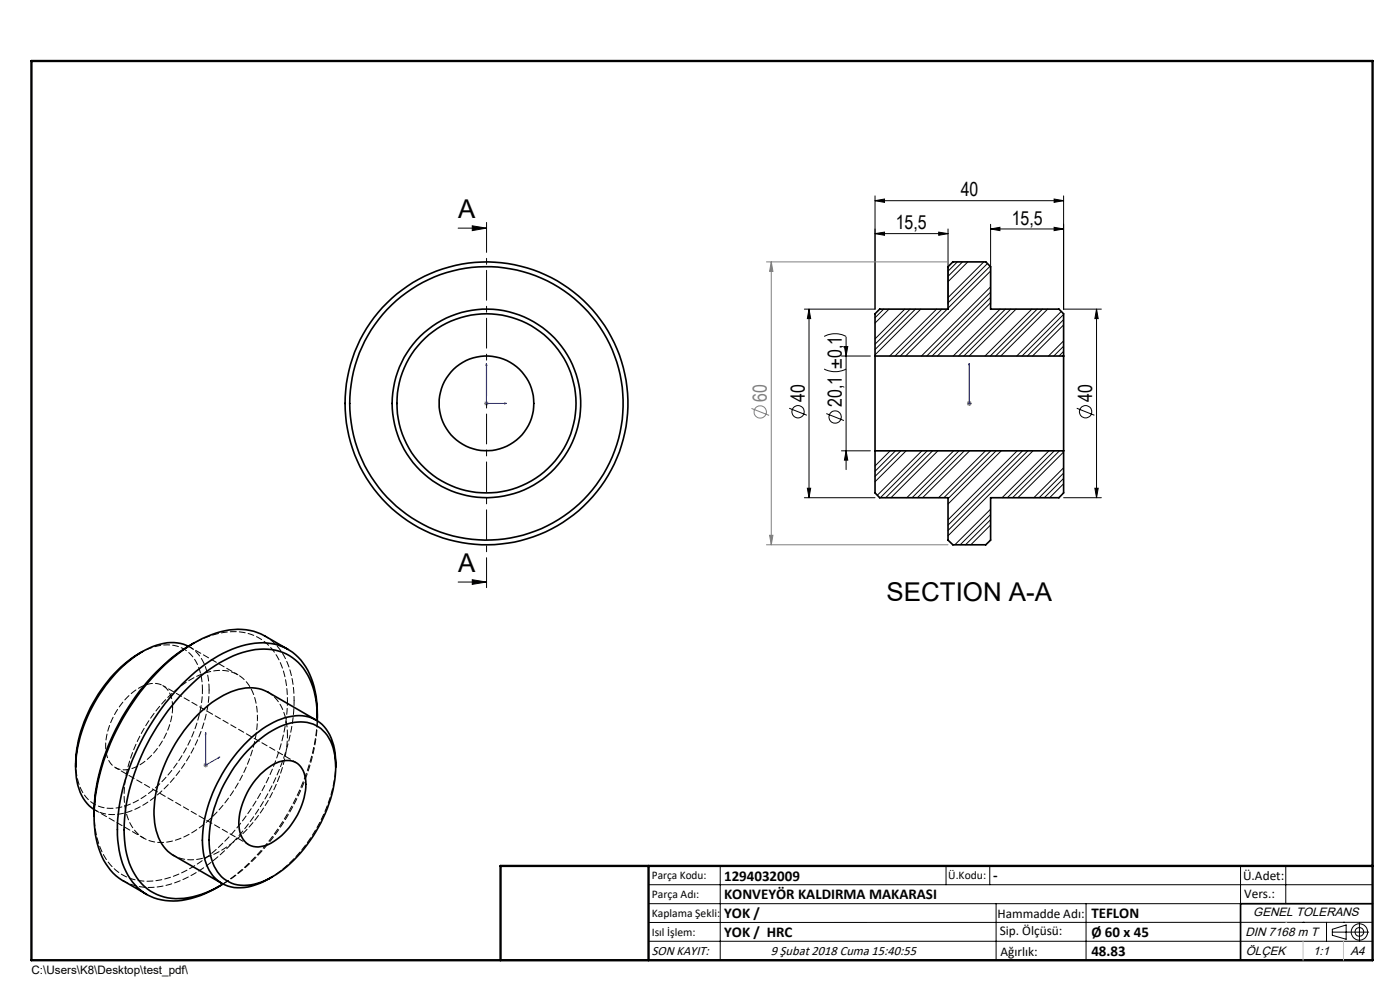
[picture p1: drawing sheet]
<svg xmlns="http://www.w3.org/2000/svg" width="297mm" height="210mm" viewBox="0 0 297 210" stroke-linecap="round" stroke-linejoin="round" font-family="sans-serif">
<g fill="none" stroke="#000" stroke-width=".21">
<path d="M97.2 48.4h6M100.2 47.9l3 .5-3 .5zM185.6 42.6l2-.4v.7zM185.6 49.6l2-.4v.7zM185.6 41.5v24.1h-15M185.6 42.6h40M185.6 49.6h15.5M199.1 49.2l2 .4-2 .3zM201.1 48.6v15.9M210.1 48.6l2-.4v.7zM210.1 47.6v16.9M210.1 48.6h15.5"/>
<path d="M223.6 42.2l2 .4-2 .3zM223.6 48.2l2 .4-2 .3zM225.6 41.5v24.1h8M171.6 65.6l.4 2h-.7zM171.6 65.6v40M174.8 78.3a5.1 5.1 0 0 0 4.7 0M174.8 71.4a5.1 5.1 0 0 1 4.7 0M178.5 75.5h6.1M179.1 73.5h.7l-.3 2zM179.5 71.5v28.1M232.6 65.6l.4 2h-.7zM232.6 65.6v40"/>
<path d="M167.4 86.6l3.8 1.5M175.3 87.7l3.7 1.5M178.5 95.6h6.1M179.5 95.6l.3 2h-.7zM228.4 86.6l3.8 1.5M170.6 105.6h15M171.3 103.6h.7l-.4 2zM225.6 105.6h8M232.3 103.6h.7l-.4 2zM97.2 123.5h6M100.2 123l3 .5-3 .5zM137.6 187.7h153.6"/>
<path d="M137.6 191.7h153.6M137.6 199.7h153.6M152.8 183.7v20M200.7 183.7v4M210 183.7v4M211.3 191.7v12M230.4 191.7v12M263.2 183.7v20M272.8 183.7v8M276.4 195.6h.1M281.4 195.6v4.1M282.6 197.7h7.8"/>
<path d="M282.6 197.1l3-.9v3l-3-.8zM285 195.6h.1M288.4 195.8v3.8M291.2 195.6l-153.6 .1"/>
<circle cx="169.3" cy="87.3" r="1.3"/>
<circle cx="177.2" cy="88.5" r="1.31"/>
<circle cx="230.3" cy="87.3" r="1.31"/>
<circle cx="288.4" cy="197.7" r="1.74"/>
<circle cx="288.4" cy="197.7" r=".93"/>
</g>
<g fill="none" stroke="#808080" stroke-width=".21">
<path d="M162.6 55.6h38.5M163.6 55.6v60M163.6 55.6l.4 2h-.7zM102.7 85.6h1M102.8 85.2l.7 .7M103.2 85.1v1M103.5 85.2l-.7 .7M159.4 86.6l3.8 1.5M205.1 85.6h1M205.3 85.2l.7 .7M205.6 85.1v1M206 85.2l-.7 .7"/>
<path d="M162.6 115.6h38.5M163.3 113.6h.7l-.4 2zM43.1 162.3h1M43.3 162l.7 .7M43.6 161.8v1M44 162l-.7 .7"/>
<circle cx="161.3" cy="87.4" r="1.31"/>
</g>
<path d="M103.2 77.1v8.5h4.3M103.2 77.1l.1 .4h-.2zM205.6 77.1v.4v-.4M205.6 77.1v8.5M107 85.5l.5 .1-.5 .1zM205.6 85.5v.2zM205.6 85.6h.1M43.6 155.4l.1 .3-.1 .1zM43.6 155.4v6.9l3-1.7M46.3 160.7l.3-.1-.3 .2z" fill="none" stroke="#00f" stroke-width=".21"/>
<path d="M103.2 46.4v79" fill="none" stroke="#000" stroke-width=".21" stroke-dasharray="6.3 1.3 1.3 1.3" stroke-dashoffset="-.8"/>
<path d="M291.2 191.7h-28v12M106.2 203.7h185" fill="none" stroke="#000" stroke-width=".35"/>
<path d="M6.7 12.9h284.5v190.8h-284.5zM137.6 183.7v20M291.2 183.7h-185v20" fill="none" stroke="#000" stroke-width=".5"/>
<path d="M272.8 195.6h.1M276.4 199.7v4M285 199.7v4" fill="none" stroke="#c0c0c0" stroke-width=".21"/>
<path d="M100.2 47.9l3 .5-3 .5zM100.2 123l3 .5-3 .5z" fill="#000"/>
<g fill="#00f">
<path d="M107 85.5l.5 .1-.5 .1zM103.2 77.1l.1 .4h-.2z"/>
<path d="M205.6 85.5v.2zM205.6 77.1v.4zM205.6 85.5v.2zM205.6 77.1v.4zM46.3 160.7l.3-.1-.3 .2zM43.6 155.4l.1 .3-.1 .1z"/>
</g>
<g fill="#000">
<path d="M199.1 49.2l2 .4-2 .3zM185.6 49.6l2-.4v.7z"/>
<path d="M223.6 42.2l2 .4-2 .3zM185.6 42.6l2-.4v.7zM223.6 48.2l2 .4-2 .3zM210.1 48.6l2-.4v.7z"/>
<path d="M171.6 65.6l.4 2h-.7zM171.3 103.6h.7l-.4 2zM179.1 73.5h.7l-.3 2zM179.5 95.6l.3 2h-.7zM232.6 65.6l.4 2h-.7zM232.3 103.6h.7l-.4 2z"/>
</g>
<path d="M163.6 55.6l.4 2h-.7zM163.3 113.6h.7l-.4 2z" fill="#808080"/>
<g fill="none" stroke="#000" stroke-width=".35">
<path d="M185.6 75.5v20.1M185.6 75.5v-8.9l1-1h14.5v-9l1-1h7l1 1v9h14.5l1 1v8.9M185.6 75.5h40M225.6 75.5v20.1M185.6 95.6v9l1 1h14.5v9l1 1h7l1-1v-9h14.5l1-1v-9M185.6 95.6h40M30.2 138.2a29.6 29.6 0 0 0-14.1 22.8v1.7M39.9 137.1a9.4 9.4 0 0 0-8.3 .4 28.8 28.8 0 0 0-13.1 14.7 23.4 23.4 0 0 0-2 14.4 8.5 8.5 0 0 0 3.5 5.1M41.2 136.4a42.7 42.7 0 0 0-17.2 19.5 39.3 39.3 0 0 0-4 17.2M61.1 137.8l-4.9-2.9a13 13 0 0 0-11.4-.3 36.6 36.6 0 0 0-15.9 13.4 45.8 45.8 0 0 0-8.9 24.6 17.3 17.3 0 0 0 4 12.6l1.9 1.5 5.2 3M52.5 159.3a17.6 17.6 0 0 1 10.6-6.1 7 7 0 0 1 7.6 5.4 22 22 0 0 1-2.2 14.9 27.3 27.3 0 0 1-12.3 13.3 8.5 8.5 0 0 1-8.7-.4 10.1 10.1 0 0 1-3.2-8.2 30.1 30.1 0 0 1 8.2-18.9zM67.1 152.7l-10.3-5.9a9.1 9.1 0 0 0-8.6 .3 27.7 27.7 0 0 0-12.1 12.6 25.2 25.2 0 0 0-3.2 15.7 8.6 8.6 0 0 0 3.9 6.1l10.3 5.9"/>
<path d="M67.3 152.9a17.2 17.2 0 0 0-3.4-11.8 10.9 10.9 0 0 0-11.6-2.9 29.9 29.9 0 0 0-14.2 9.5 46.5 46.5 0 0 0-11.7 26 19.1 19.1 0 0 0 2.6 12.5 10.7 10.7 0 0 0 11.9 4l2.8-.8 3.6-1.9M67.3 152.3a18.2 18.2 0 0 0-3.4-12.3 11.2 11.2 0 0 0-11.7-3.2 30.9 30.9 0 0 0-15.4 10.3 48.3 48.3 0 0 0-11.8 26.6 19.4 19.4 0 0 0 3.1 13.4 11.2 11.2 0 0 0 12.4 3.5l2.9-1 3.4-1.8M55.2 164.2a7.9 7.9 0 0 1 6.6-2.8 4.6 4.6 0 0 1 3.1 5 15.5 15.5 0 0 1-8 12.7 4.2 4.2 0 0 1-5.1-.8 8 8 0 0 1-.5-7.3 16.5 16.5 0 0 1 3.9-6.8zM71.2 162.7a11.9 11.9 0 0 0-2.9-9 8 8 0 0 0-8.6-1.2 25.4 25.4 0 0 0-12 10.7 28.2 28.2 0 0 0-4.7 16.8 8.5 8.5 0 0 0 5.3 8 10.8 10.8 0 0 0 8.8-1.6l.7-.4"/>
<circle cx="103.2" cy="85.6" r="20"/>
<circle cx="103.2" cy="85.6" r="29"/>
<circle cx="103.2" cy="85.6" r="10"/>
<circle cx="103.2" cy="85.6" r="30"/>
<circle cx="103.2" cy="85.6" r="19"/>
</g>
<g fill="none" stroke="#000" stroke-width=".21">
<path d="M203.1 55.6l-2 1.9M204.2 55.6l-3.1 3M205.3 55.6l-4.2 4.2M208.7 55.6l-7.6 7.5M209.5 55.9l-8.4 8.3M210 56.5l-8.9 8.9M210.1 57.5l-18 18M187.5 65.6l-1.9 1.8M188.6 65.6l-3 2.9M191.9 65.6l-6.3 6.3M193.1 65.6l-7.5 7.4M194.2 65.6l-8.6 8.5"/>
<path d="M195.3 65.6l-9.7 9.7M198.7 65.6l-10 9.9M199.8 65.6l-9.9 9.9M200.9 65.6l-9.9 9.9M210.1 60.8l-14.6 14.7M210.1 62l-13.5 13.5M210.1 63.1l-12.4 12.4M210.1 64.2l-11.2 11.3M212.2 65.6l-10 9.9M213.3 65.6l-10 9.9M214.4 65.6l-9.9 9.9M215.5 65.6l-9.9 9.9"/>
<path d="M218.9 65.6l-9.9 9.9M220 65.6l-9.9 9.9M221.2 65.6l-10 9.9M222.3 65.6l-10 9.9M225.1 66.1l-9.4 9.4M225.6 72.3l-3.2 3.2M225.6 66.7l-8.8 8.8M225.6 73.4l-2 2.1M225.6 68.9l-6.6 6.6M225.6 67.8l-7.7 7.7M225.6 74.5l-1 1M188.8 95.6l-3.2 3.2"/>
<path d="M190 95.6l-4.4 4.4M191.1 95.6l-5.5 5.5M192.2 95.6l-6.6 6.6M195.6 95.6l-9.5 9.4M196.7 95.6l-9.9 10M197.8 95.6l-9.9 10M199 95.6l-10 10M202.3 95.6l-9.9 10M203.4 95.6l-9.9 10M204.6 95.6l-10 10M205.7 95.6l-10 10M209.1 95.6l-10 10"/>
<path d="M210.2 95.6l-10 10M211.3 95.6l-10.2 10.2M212.4 95.6l-11.3 11.3M215.8 95.6l-14.7 14.7M216.9 95.6l-15.8 15.8M218.1 95.6l-17 16.9M219.1 95.6l-18 18.1M222.5 95.6l-9.9 10M223.7 95.6l-10 10M224.8 95.6l-10 10M225.6 99.2l-6.3 6.4M225.6 95.9l-9.7 9.7"/>
<path d="M210.1 108l-7.5 7.6M210.1 109.1l-6.4 6.5M210.1 110.2l-5.3 5.4M210.1 111.4l-4.1 4.2M225.6 100.4l-5.1 5.2M225.6 101.5l-4.1 4.1M225.6 102.6l-2.9 3"/>
</g>
<path d="M47.3 187.5a45.7 45.7 0 0 0 18.4-25 36 36 0 0 0 1.6-9.6" fill="none" stroke="#000" stroke-width=".21" stroke-dasharray="1.3 .6" stroke-dashoffset="-.1"/>
<path d="M42.9 146.4a29.7 29.7 0 0 1-13.4 23.2 9.8 9.8 0 0 1-9.2 1.1 8.5 8.5 0 0 1-4.1-7.1l-.1-1.7M67.3 151.5a46.1 46.1 0 0 1-10.6 27.3 38.9 38.9 0 0 1-10.6 9.4M20 171.7a8.7 8.7 0 0 0 8.4 .1 28.5 28.5 0 0 0 13.3-14.4 27.5 27.5 0 0 0 2.7-11M24.5 162.8l28.3 16.4M62.8 161.8l-28.3-16.4" fill="none" stroke="#000" stroke-width=".21" stroke-dasharray="1.3 .6" stroke-dashoffset=".5"/>
<path d="M50.5 143.1l-10.3-5.9M62.4 148.6a16.6 16.6 0 0 0-4.4-12.3l-1.8-1.4M20.2 171.9l10.3 5.9" fill="none" stroke="#000" stroke-width=".21" stroke-dasharray="1.3 .6" stroke-dashoffset=".4"/>
<path d="M29.5 138.6a9.8 9.8 0 0 1 9.2-1.1 8.5 8.5 0 0 1 4.2 7.1v1.8M71.2 161.9a31.3 31.3 0 0 1-14.1 24.5M26.2 186.8a13.3 13.3 0 0 0 11.8 .1 39.2 39.2 0 0 0 17.4-16 44.1 44.1 0 0 0 7-22.3" fill="none" stroke="#000" stroke-width=".21" stroke-dasharray="1.3 .6" stroke-dashoffset=".2"/>
<path d="M36.6 150a4.5 4.5 0 0 0-3-5 7.7 7.7 0 0 0-6.6 2.9 15.1 15.1 0 0 0-4.5 11.6 4 4 0 0 0 6.2 3.3 15.4 15.4 0 0 0 7.9-12.8M61 156a10.5 10.5 0 0 0-3.7-8.9l-.5-.3" fill="none" stroke="#000" stroke-width=".21" stroke-dasharray="1.3 .6" stroke-dashoffset=".1"/>
<path d="M54.6 152.3a10.5 10.5 0 0 0-3.6-8.9 8.6 8.6 0 0 0-8.3-.3 27.9 27.9 0 0 0-13.5 14 23.8 23.8 0 0 0-2.4 15.4 7.6 7.6 0 0 0 10.3 5.8 24.6 24.6 0 0 0 12.7-11 29.7 29.7 0 0 0 4.8-15M36.8 181.5a9.3 9.3 0 0 0 9-.5 30.4 30.4 0 0 0 13.8-17.1 25.2 25.2 0 0 0 1.4-7.9" fill="none" stroke="#000" stroke-width=".21" stroke-dasharray="1.3 .6" stroke-dashoffset=".7"/>
<path d="M61 148.6a44.9 44.9 0 0 1-11 27.3 31.1 31.1 0 0 1-15 10.5 10.8 10.8 0 0 1-12.6-4.3 18.1 18.1 0 0 1-2.4-9.8" fill="none" stroke="#000" stroke-width=".21" stroke-dasharray="1.3 .6" stroke-dashoffset=".3"/>
<path d="M40.5 136.8a16.5 16.5 0 0 1 12-2.5 11 11 0 0 1 7.7 8.2l.6 2.9 .2 3.2" fill="none" stroke="#000" stroke-width=".21" stroke-dasharray="1.3 .6" stroke-dashoffset=".6"/>
<path d="M44.4 146.4a10.5 10.5 0 0 0-3.7-8.9l-.7-.4" fill="none" stroke="#000" stroke-width=".21" stroke-dasharray="1.3 .6"/>
<g font-size="5.5">
<text x="97.2" y="46.2">A</text>
<text x="97.2" y="121.3">A</text>
<text x="188.1" y="127.5">SECTION A-A</text>
</g>
<g font-size="4.1">
<text x="203.8" y="41.6">40</text>
<text x="214.6" y="47.6">15,5</text>
<text x="190" y="48.6">15,5</text>
<text x="170.7" y="85.2" transform="rotate(-90 170.7 85.2)">40</text>
<text x="178.6" y="86.3" transform="rotate(-90 178.6 86.3)">20,1 ±0,1</text>
<text x="231.7" y="85.2" transform="rotate(-90 231.7 85.2)">40</text>
</g>
<text font-size="4.1" fill="#808080" x="162.7" y="85.2" transform="rotate(-90 162.7 85.2)">60</text>
<g font-size="3.2">
<text x="153.6" y="186.8">1294032009</text>
<text x="153.6" y="190.8">KONVEYÖR KALDIRMA MAKARASI</text>
<text x="210.7" y="186.6">-</text>
<text x="153.6" y="194.8">YOK /</text>
<text x="231.5" y="194.8">TEFLON</text>
<text x="153.6" y="198.8">YOK / HRC</text>
<text x="231.5" y="198.7">Ø 60 x 45</text>
<text x="231.5" y="202.8">48.83</text>
</g>
<g font-size="2.8">
<text x="263.7" y="186.7">Ü.Adet:</text>
<text x="263.9" y="190.5">Vers.:</text>
<text x="211.6" y="194.8">Hammadde Adı:</text>
<text x="138.3" y="202.6">SON KAYIT:</text>
<text x="163.5" y="202.6">9 Şubat 2018 Cuma 15:40:55</text>
<text x="212.1" y="198.4">Sip. Ölçüsü:</text>
<text x="212.2" y="202.7">Ağırlık:</text>
</g>
<g font-size="2.6">
<text x="265.9" y="194.4">GENEL TOLERANS</text>
<text x="264.2" y="198.5">DIN 7168 m T</text>
<text x="264.3" y="202.6">ÖLÇEK</text>
<text x="278.5" y="202.6">1:1</text>
<text x="286.5" y="202.6">A4</text>
</g>
<g font-size="2.5">
<text x="138.3" y="186.4">Parça Kodu:</text>
<text x="138.3" y="190.5">Parça Adı:</text>
<text x="201.2" y="186.5">Ü.Kodu:</text>
<text x="138.3" y="194.5">Kaplama Şekli:</text>
<text x="138.3" y="198.6">Isıl İşlem:</text>
<text x="6.7" y="206.7">C:\Users\K8\Desktop\test_pdf\</text>
</g>
</svg>
